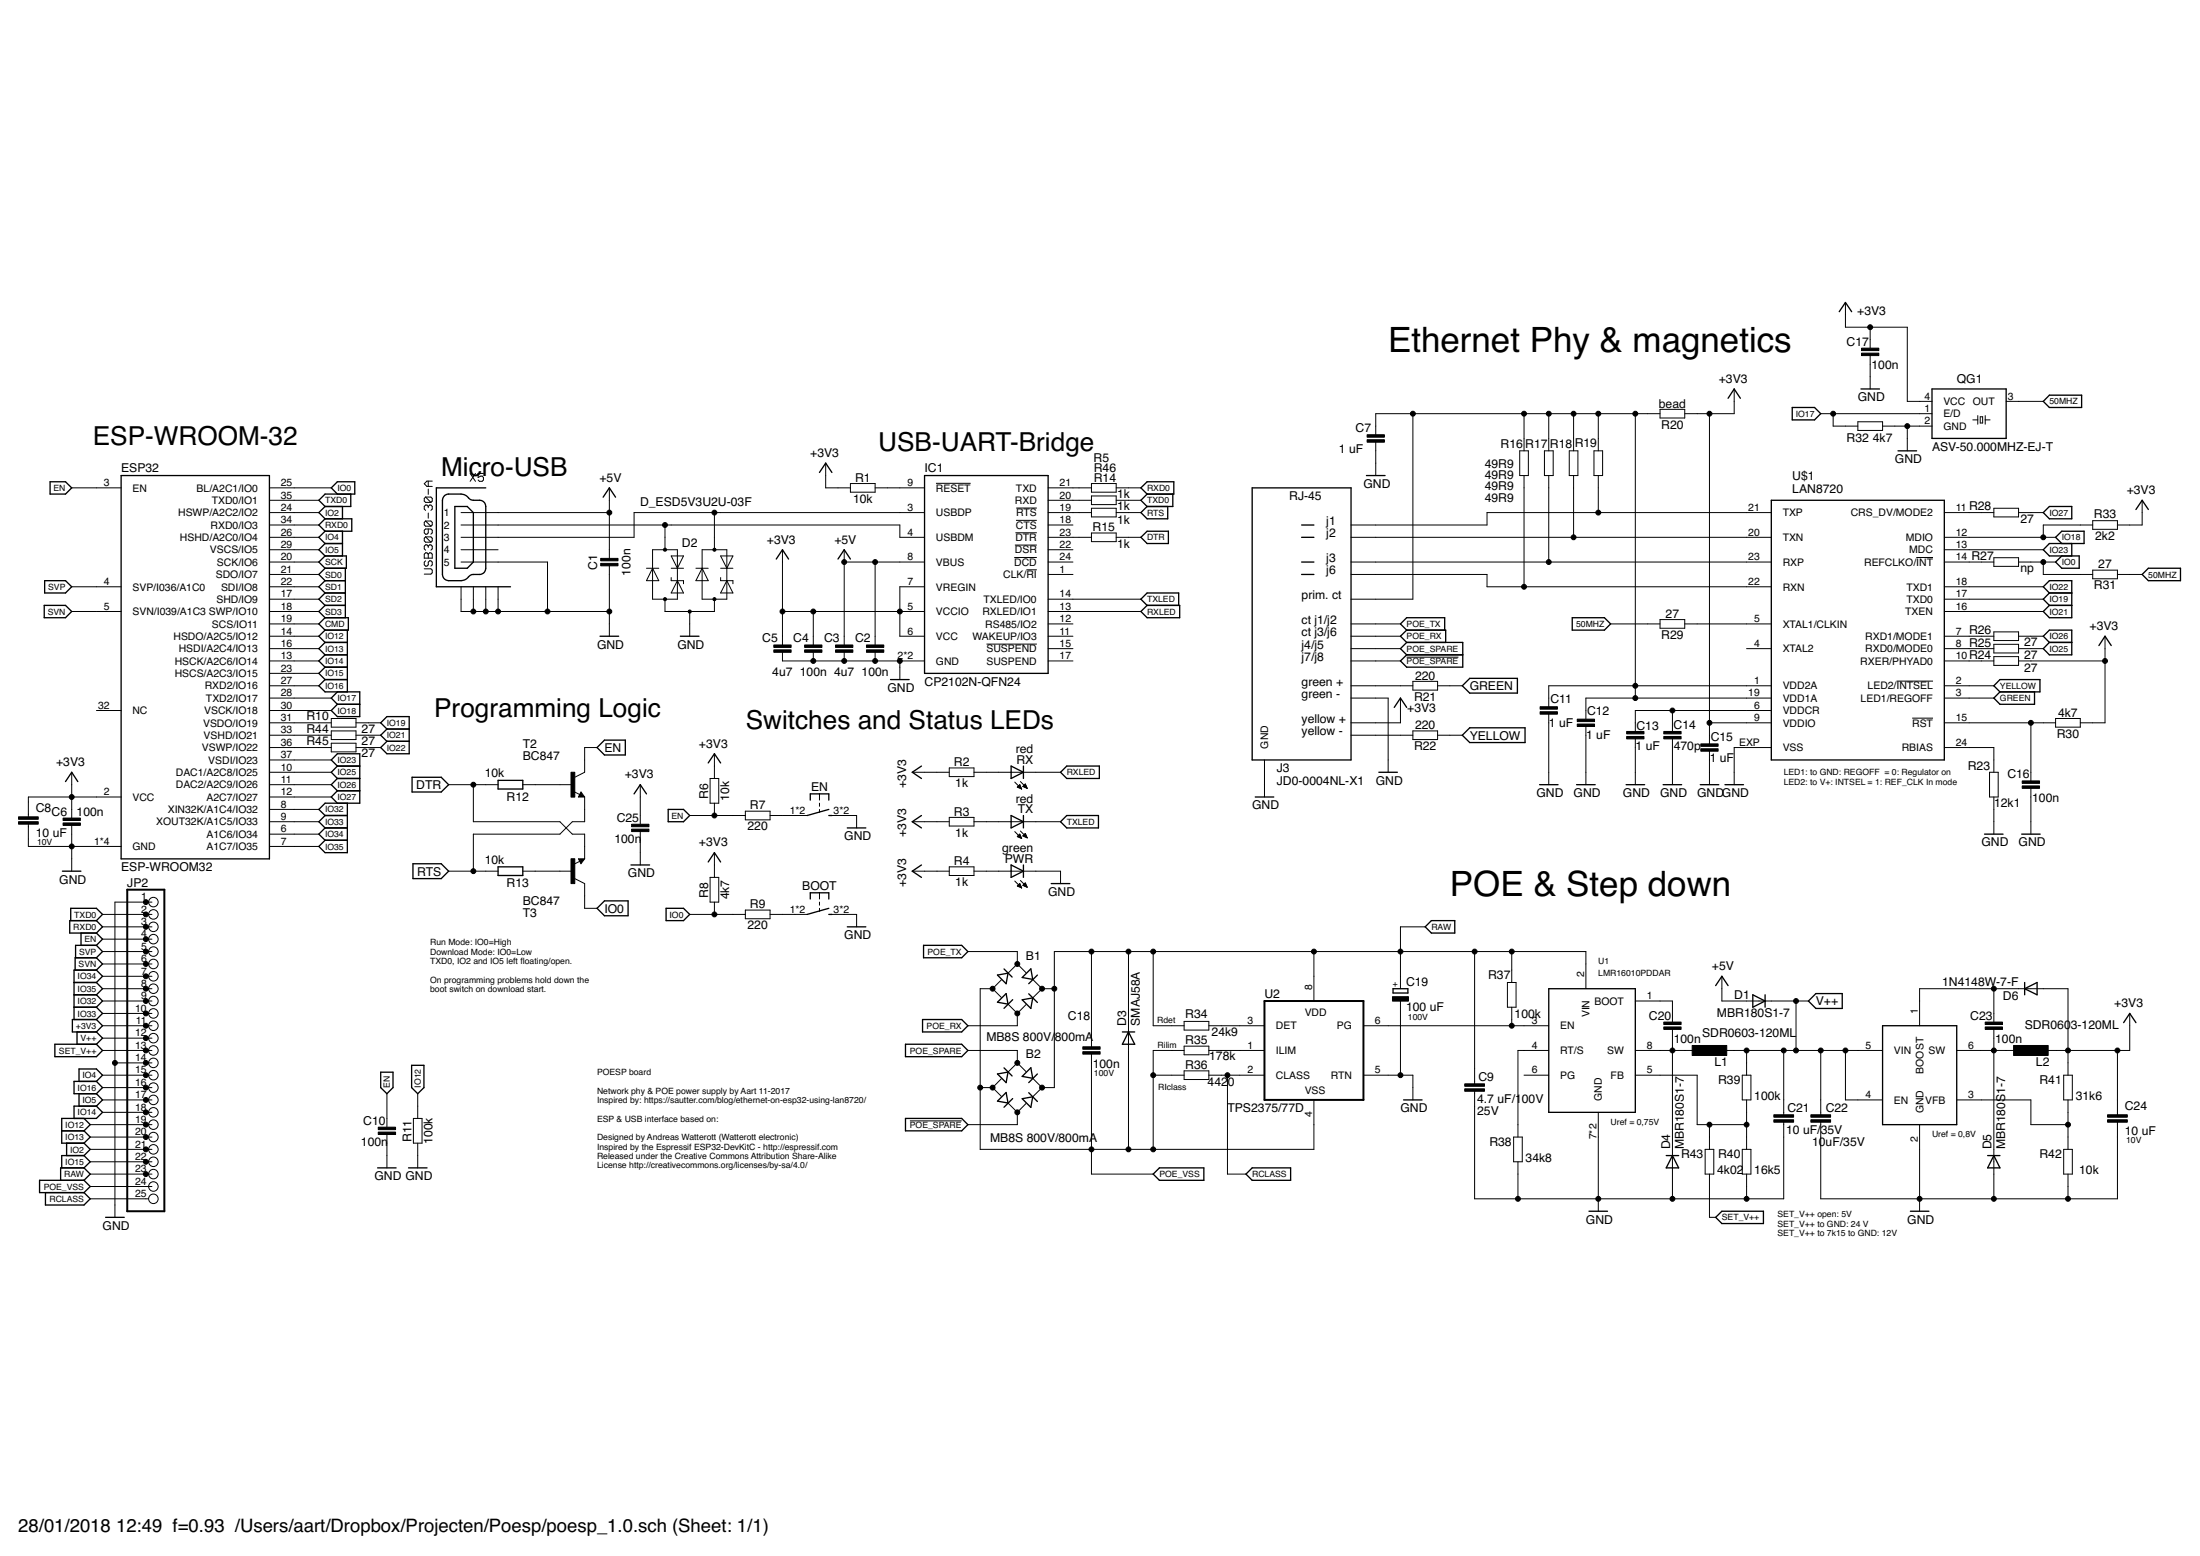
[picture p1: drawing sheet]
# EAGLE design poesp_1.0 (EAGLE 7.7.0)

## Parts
B1  MB8S 800V/800mA  B10S  [MBS]
B2  MB8S 800V/800mA  B10S  [MBS]
BOOT  SW-TACTILE-PTS840P  [PTS840P]
C1  100n  CAPACITOR-0603  [C0603]
C2  100n  CAPACITOR-0603  [C0603]
C3  4u7  CAPACITOR-0805  [C0805]
C4  100n  CAPACITOR-0603  [C0603]
C5  4u7  CAPACITOR-0805  [C0805]
C6  100n  CAPACITOR-0603  [C0603]
C7  1 uF  CAPACITOR-0603  [C0603]
C8  10 uF  C-EUC0805K  [C0805K]
C9  4.7 uF/100V  C-EUC1210K  [C1210K]
C10  100n  CAPACITOR-0603  [C0603]
C11  1 uF  CAPACITOR-0603  [C0603]
C12  1 uF  CAPACITOR-0603  [C0603]
C13  1 uF  CAPACITOR-0603  [C0603]
C14  470p  CAPACITOR-0603  [C0603]
C15  1 uF  CAPACITOR-0603  [C0603]
C16  100n  CAPACITOR-0603  [C0603]
C17  100n  CAPACITOR-0603  [C0603]
C18  100n  CAPACITOR-0603  [C0603]
C19  100 uF  CPOL-EUE5-10.5  [E5-10,5]
C20  100n  CAPACITOR-0603  [C0603]
C21  10 uF/35V  C-EUC1210K  [C1210K]
C22  10uF/35V  C-EUC1210K  [C1210K]
C23  100n  CAPACITOR-0603  [C0603]
C24  10 uF  C-EUC0805K  [C0805K]
C25  100n  CAPACITOR-0603  [C0603]
D1  MBR180S1-7  CGRM4001-G  [SOD-123_MINI-SMA]
D2  D_ESD5V3U2U-03F  [SOT723]
D3  SMAJ58A  DIODE-DO214AC  [DO214AC]
D4  MBR180S1-7  CGRM4001-G  [SOD-123_MINI-SMA]
D5  MBR180S1-7  CGRM4001-G  [SOD-123_MINI-SMA]
D6  1N4148W-7-F  CGRM4001-G  [SOD-123_MINI-SMA]
EN  SW-TACTILE-PTS840P  [PTS840P]
ESP32  ESP-WROOM32  [ESP-WROOM32]
IC1  CP2102N-QFN24  [QFN24-PAD]
IC3  MCP16301/H  [SOT23-6]
J3  JD0-0004NL-X1  [JD0]
JP2  PINHD-1X25  [1X25]
L1  SDR0603-120ML  L-EUWE-TPC  [POWER-CHOKE_WE-TPC]
L2  SDR0603-120ML  L-EUWE-TPC  [POWER-CHOKE_WE-TPC]
PWR  green  LED-0603  [C0603]
QG1  ASV-50.000MHZ-EJ-T  SM77H  [SM77H]
R1  10k  RESISTOR-0603  [C0603]
R2  1k  RESISTOR-0603  [C0603]
R3  1k  RESISTOR-0603  [C0603]
R4  1k  RESISTOR-0603  [C0603]
R5  1k  RESISTOR-0603  [C0603]
R6  10k  RESISTOR-0603  [C0603]
R7  220  RESISTOR-0603  [C0603]
R8  4k7  RESISTOR-0603  [C0603]
R9  220  RESISTOR-0603  [C0603]
R10  27  RESISTOR-0603  [C0603]
R11  100k  RESISTOR-0603  [C0603]
R12  10k  R-EU_R0603  [R0603]
R13  10k  R-EU_R0603  [R0603]
R14  1k  RESISTOR-0603  [C0603]
R15  1k  RESISTOR-0603  [C0603]
R16  49R9  RESISTOR-0603  [C0603]
R17  49R9  RESISTOR-0603  [C0603]
R18  49R9  RESISTOR-0603  [C0603]
R19  49R9  RESISTOR-0603  [C0603]
R20  bead  RESISTOR-0603  [C0603]
R21  220  RESISTOR-0603  [C0603]
R22  220  RESISTOR-0603  [C0603]
R23  12k1  RESISTOR-0603  [C0603]
R24  27  RESISTOR-0603  [C0603]
R25  27  RESISTOR-0603  [C0603]
R26  27  RESISTOR-0603  [C0603]
R27  np  RESISTOR-0603  [C0603]
R28  27  RESISTOR-0603  [C0603]
R29  27  RESISTOR-0603  [C0603]
R30  4k7  RESISTOR-0603  [C0603]
R31  27  RESISTOR-0603  [C0603]
R32  4k7  RESISTOR-0603  [C0603]
R33  2k2  RESISTOR-0603  [C0603]
R34  24k9  RESISTOR-0603  [C0603]
R35  178k  RESISTOR-0603  [C0603]
R36  4420  RESISTOR-0603  [C0603]
R37  100k  RESISTOR-0603  [C0603]
R38  34k8  RESISTOR-0603  [C0603]
R39  100k  RESISTOR-0603  [C0603]
R40  16k5  RESISTOR-0603  [C0603]
R41  31k6  RESISTOR-0603  [C0603]
R42  10k  RESISTOR-0603  [C0603]
R43  4k02  RESISTOR-0603  [C0603]
R44  27  RESISTOR-0603  [C0603]
R45  27  RESISTOR-0603  [C0603]
R46  1k  RESISTOR-0603  [C0603]
RX  red  LED-0603  [C0603]
T2  BC847  [SOT23]
T3  BC847  [SOT23]
TX  red  LED-0603  [C0603]
U1  LMR16010PDDAR  [HSOIC8]
U2  TPS2375/77D  [SO08]
U$1  LAN8720  [QFN24]
X5  USB3090-30-A  [USB3090-30-A]

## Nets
50MHZ: QG1.3(OUT) R29.2 R31.1
!POE_SPARE: B2.AC2 J3.P$8
+3V3: C4.2 C5.2 C6.2 C8.1 C15.2 C17.2 C24.1 C25.2 D6.A ESP32.2(VCC) IC1.5(VCCIO) IC1.6(VCC) IC1.7(VREGIN) J3.P$14 JP2.11 L2.2 QG1.4(VCC) R1.1 R2.1 R3.1 R4.1 R6.2 R8.2 R20.1 R24.1 R30.1 R33.1 R41.1 U$1.9(VDDIO)
+5V: C1.2 C2.2 C3.2 D1.A IC1.8(VBUS) X5.1
CMD: ESP32.19(SCS/IO11)
CPDTR: IC1.23(!DTR) R15.1
CPRTS: IC1.19(!RTS) R14.1
CPTX: IC1.21(TXD) R5.1
D_N: D2.1(C1) IC1.4(USBDM) X5.2
D_P: D2.2(C2) IC1.3(USBDP) X5.3
DTR: R12.2 R15.2 T3.2(E)
EN: C10.2 ESP32.3(EN) JP2.4 R6.1 R7.1 T2.3(C)
GND: BOOT.3(S1) BOOT.4(S1) C1.1 C2.1 C3.1 C4.1 C5.1 C6.1 C7.1 C8.2 C9.2 C10.1 C11.1 C12.1 C13.1 C14.1 C15.1 C16.1 C17.1 C19.- C21.2 C22.2 C24.2 C25.1 D2.3(A) D4.A D5.A EN.3(S1) EN.4(S1) ESP32.1(GND) ESP32.15(GND) ESP32.38(GND) ESP32.TP(GND) IC1.2(GND) IC1.TP(GND) IC3.2(GND) J3.P$11 J3.P$21(GND) J3.P$22(GND) J3.P$23(GND) J3.P$24(GND) JP2.1 JP2.14 PWR.C QG1.2(GND) R11.1 R23.1 R32.1 R38.2 R40.2 R42.2 U1.7(GND) U1.P$9(GND) U2.5(RTN) U$1.EXP(VSS) X5.5 X5.GND2(GND1) X5.GND3(GND2) X5.P$1(GND3) X5.P$2(GND4)
GREEN: R21.1 U$1.3(LED1/REGOFF)
IO0: ESP32.25(BL/A2C1/IO0) R8.1 R9.1 R27.1 R31.2 T3.3(C)
IO2: ESP32.24(HSWP/A2C2/IO2) JP2.21
IO4: ESP32.26(HSHD/A2C0/IO4) JP2.15
IO5: ESP32.29(VSCS/IO5) JP2.17
IO12: ESP32.14(HSDO/A2C5/IO12) JP2.19 R11.2
IO13: ESP32.16(HSDI/A2C4/IO13) JP2.20
IO14: ESP32.13(HSCK/A2C6/IO14) JP2.18
IO15: ESP32.23(HSCS/A2C3/IO15) JP2.22
IO16: ESP32.27(RXD2/IO16) JP2.16
IO17: ESP32.28(TXD2/IO17) QG1.1(E/D) R32.2
IO18: ESP32.30(VSCK/IO18) R33.2 U$1.12(MDIO)
IO19: R10.1 U$1.17(TXD0)
IO21: R44.1 U$1.16(TXEN)
IO22: R45.1 U$1.18(TXD1)
IO23: ESP32.37(VSDI/IO23) U$1.13(MDC)
IO25: ESP32.10(DAC1/A2C8/IO25) R25.1
IO26: ESP32.11(DAC2/A2C9/IO26) R26.1
IO27: ESP32.12(A2C7/IO27) R28.1
IO32: ESP32.8(XIN32K/A1C4/IO32) JP2.9
IO33: ESP32.9(XOUT32K/A1C5/IO33) JP2.10
IO34: ESP32.6(A1C6/IO34) JP2.7
IO35: ESP32.7(A1C7/IO35) JP2.8
N$1: EN.1 EN.2(P1) R7.2
N$2: BOOT.1 BOOT.2(P1) R9.2
N$4: J3.P$1 R19.1 U$1.21(TXP)
N$6: J3.P$2 R18.1 U$1.20(TXN)
N$9: J3.P$3 R17.1 U$1.23(RXP)
N$12: J3.P$5 R16.1 U$1.22(RXN)
N$13: C7.2 C11.2 C12.2 J3.P$4 R16.2 R17.2 R18.2 R19.2 R20.2 U$1.1(VDD2A) U$1.19(VDD1A)
N$14: R23.2 U$1.24(RBIAS)
N$15: C16.2 R30.2 U$1.15(!RST)
N$16: C13.2 C14.2 U$1.6(VDDCR)
N$17: J3.P$12 R21.2
N$19: J3.P$13 R22.2
N$20: R38.1 U1.4(RT/S)
N$21: R28.2 U$1.11(CRS_DV/MODE2)
N$22: R26.2 U$1.7(RXD1/MODE1)
N$23: R24.2 U$1.10(RXER/PHYAD0)
N$24: R27.2 U$1.14(REFCLKO/!INT)
N$25: R34.1 U2.3(DET)
N$26: R35.1 U2.1(ILIM)
N$27: R25.2 U$1.8(RXD0/MODE0)
N$28: R29.1 U$1.5(XTAL1/CLKIN)
N$30: C20.2 U1.1(BOOT)
N$31: C20.1 D4.C L1.1 U1.8(SW)
N$32: R37.2 U1.3(EN) U2.6(PG)
N$33: R13.1 T3.1(B)
N$34: C23.1 D5.C IC3.6(SW) L2.1
N$35: R39.2 R40.1 R43.1 U1.5(FB)
N$36: R12.1 T2.1(B)
N$37: ESP32.31(VSDO/IO19) R10.2
N$38: ESP32.33(VSHD/IO21) R44.2
N$39: IC3.3(VFB) R41.2 R42.1
N$40: ESP32.36(VSWP/IO22) R45.2
N$41: IC1.20(RXD) R46.1
N$42: C23.2 D6.C IC3.1(BOOST)
POE_RX: B1.AC2 J3.P$10
POE_SPARE: B2.AC1 J3.P$7
POE_TX: B1.AC1 J3.P$9
POE_VSS: B1.- B2.- C18.1 D3.A JP2.24 R35.2 R36.2 U2.4(VSS)
PWR-LED: PWR.A R4.2
RAW: B1.+ B2.+ C9.1 C18.2 C19.+ D3.C JP2.23 R34.2 R37.1 U1.2(VIN) U2.8(VDD)
RCLASS: JP2.25 R36.1 U2.2(CLASS)
RESET: IC1.9(!RESET) R1.2
RTS: R13.2 R14.2 T2.2(E)
RX-LED: R2.2 RX.A
RXD0: ESP32.34(RXD0/IO3) JP2.3 R5.2
RXLED: IC1.13(RXLED/IO1) RX.C
SCK: ESP32.20(SCK/IO6)
SD0: ESP32.21(SDO/IO7)
SD1: ESP32.22(SDI/IO8)
SD2: ESP32.17(SHD/IO9)
SD3: ESP32.18(SWP/IO10)
SET_V++: JP2.13 R43.2
SVN: ESP32.5(SVN/I039/A1C3) JP2.6
SVP: ESP32.4(SVP/I036/A1C0) JP2.5
TX-LED: R3.2 TX.A
TXD0: ESP32.35(TXD0/IO1) JP2.2 R46.2
TXLED: IC1.14(TXLED/IO0) TX.C
V++: C21.1 C22.1 D1.C IC3.4(EN) IC3.5(VIN) JP2.12 L1.2 R39.1
YELLOW: R22.1 U$1.2(LED2/!INTSEL)
Unconnected: ESP32.32(NC) IC1.1(CLK/!RI) IC1.11(WAKEUP/IO3) IC1.12(RS485/IO2) IC1.15(!SUSPEND) IC1.17(SUSPEND) IC1.18(!CTS) IC1.22(!DSR) IC1.24(!DCD) U1.6(PG) U$1.4(XTAL2) X5.4

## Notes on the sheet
- Ethernet Phy & magnetics
- ESP-WROOM-32 | USB-UART-Bridge
- Micro-USB
- Programming Logic
- Switches and Status LEDs
- LED1: to GND: REGOFF  = 0: Regulator on
  LED2: to V+: INTSEL = 1: REF_CLK In mode
- POE & Step down
- Run Mode: IO0=High
  Download Mode: IO0=Low
  TXD0, IO2 and IO5 left floating/open.
  
  On programming problems hold down the 
  boot switch on download start.
- POESP board
  
  Network phy & POE power supply by Aart 11-2017
  Inspired by: https://sautter.com/blog/ethernet-on-esp32-using-lan8720/
  
  ESP & USB interface based on: 
  
  Designed by Andreas Watterott (Watterott electronic)
  Inspired by the Espressif ESP32-DevKitC - http://espressif.com
  Released under the Creative Commons Attribution Share-Alike
  License http://creativecommons.org/licenses/by-sa/4.0/
- Uref = 0,75V
- Uref = 0,8V
- SET_V++ open: 5V 
  SET_V++ to GND: 24 V 
  SET_V++ to R to GND: 12V

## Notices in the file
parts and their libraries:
microchip-smsc-lan8720: (C) 2014 Tomasz Boleslaw CEDRO, cederom@tlen.pl, http://www.tomek.cedro.info.
